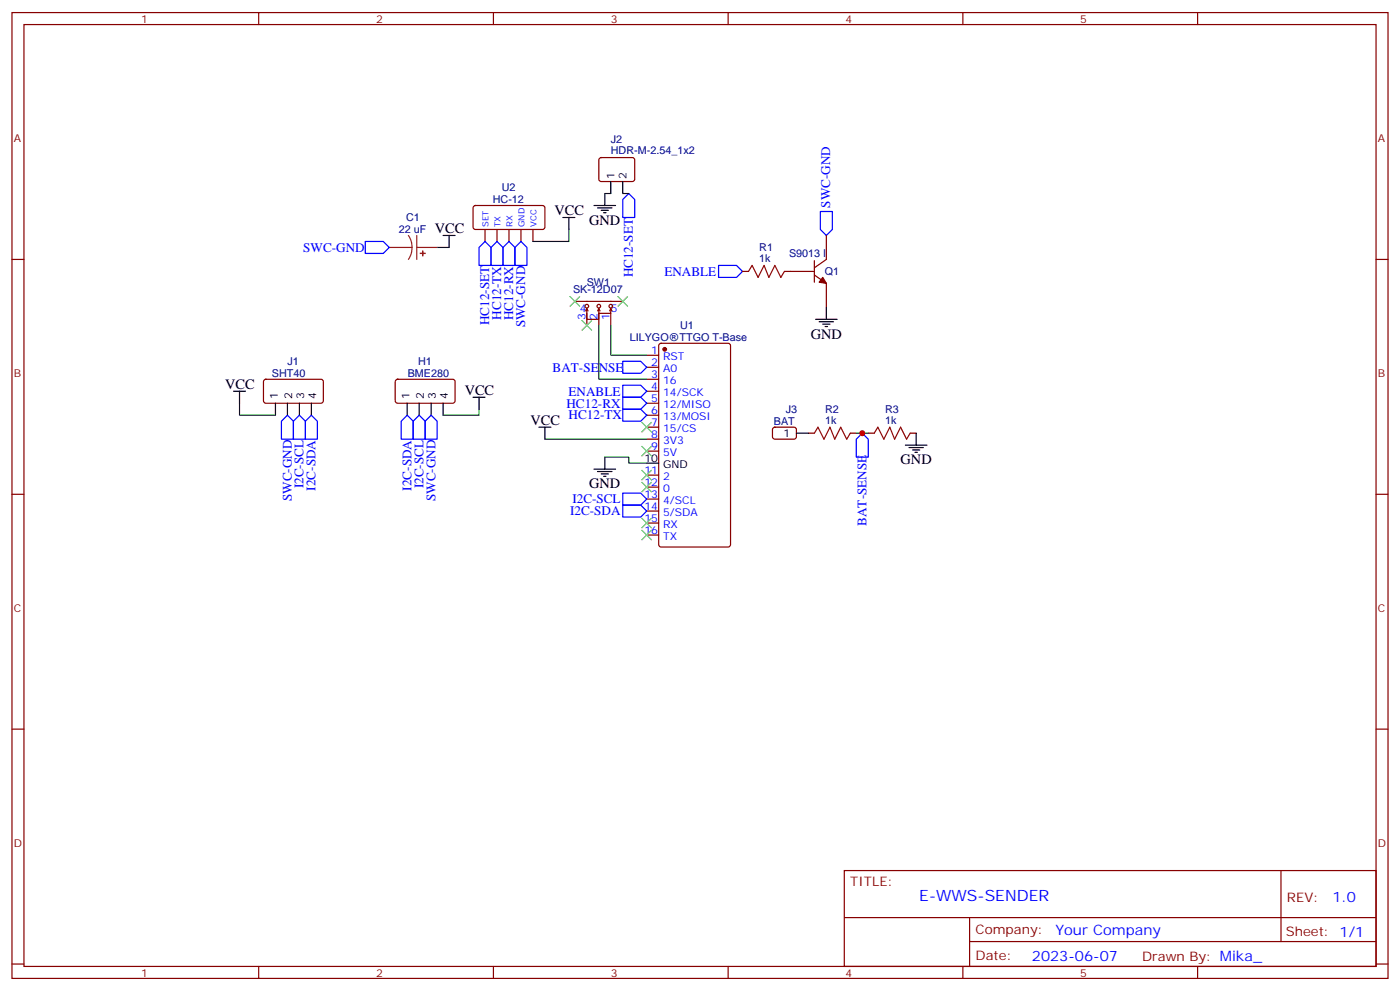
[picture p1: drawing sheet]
<svg xmlns="http://www.w3.org/2000/svg" width="412mm" height="292mm" viewBox="0 0 412 292" stroke-linecap="round" stroke-linejoin="round" font-family="sans-serif">
<g fill="none" stroke="#870000" stroke-width=".35">
<path d="M3.5 3.7h405.4v284.3h-405.4zM7.1 7.2h398.2v277.3h-398.2zM76.2 3.7v3.5M145.3 3.7v3.5M214.5 3.7v3.5M283.6 3.7v3.5M352.8 3.7v3.5M176.6 46.6l.5-.2h9.4l.5 .7-.1 5.9-.6 .4h-9.5l-.4-.7v-5.6zM3.5 76.4h3.6M139.6 60.7l.5-.2 20 .1 .4 .6-.1 5.9-.6 .5-20-.1-.5-.6v-5.7zM142.9 67.6v3.5M146.4 67.6v3.5"/>
<path d="M149.9 67.6v3.5M153.5 67.6v3.5M157 67.6v3.5M218.7 79.9h1.8M231.1 79.9h8.8M239.9 76.7v6.4M243.4 69.3v7.1l-3.5 2.4M405.3 76.4h3.6M169.3 88.7h14.1M172.5 91.5l.4-.7v3.2h3.5v-1.7v3.5M172.9 90.8l.3 .7M172.9 92.3v3.5"/>
<path d="M176.4 90.8l.3 .7M179.9 90.8v1.5h-3.5v-1.5l-.4 .7M179.9 92.3v3.5M179.9 90.8l-.3 .7M179.9 90.8l.4 .7M239.9 81l3.5 2.4v7.1M77.8 111.9l.5-.2h16.5l.4 .7v5.9l-.7 .4-16.5-.1-.4-.6v-5.6zM116.7 111.9l.4-.2h16.5l.5 .7-.1 5.9-.7 .4-16.5-.1-.4-.6v-5.6zM190.5 104.6h3.5M190.5 108.1h3.5M190.5 111.7h3.5M190.5 115.2h3.5"/>
<path d="M190.5 118.7h3.5M194.3 101.3l.4-.2h19.8l.6 .4 .1 58.8-.5 .7h-20l-.6-.4-.1-58.8zM190.5 122.2h3.5M190.5 125.8h3.5M190.5 129.3h3.5M190.5 132.8h3.5M190.5 139.9h3.5M227.8 126l.4-.2h6l.4 .7-.1 2.4-.6 .4-5.9-.1-.5-.6v-2.1zM238.1 127.5h1.8M250.5 127.5h1.7M255.8 127.5h1.7M268.1 127.5h1.8"/>
<path d="M3.5 145.5h3.6M190.5 143.4h3.5M190.5 146.9h3.5M190.5 150.5h3.5M190.5 157.5h3.5M405.3 145.5h3.6M3.5 214.7h3.6M405.3 214.7h3.6M248.7 256.3h156.6v28.2h-156.6zM377.3 256.3v20.9M248.7 270.1h156.5M285.6 277.2h119.6"/>
<path d="M285.6 270.1v14.2M3.5 283.8h3.6M76.2 284.5v3.5M145.3 284.5v3.5M214.5 284.5v3.5M283.6 284.5v3.5M352.8 284.5v3.5M405.3 283.8h3.6"/>
<circle cx="172.9" cy="90.1" r=".53"/>
<circle cx="176.4" cy="90.1" r=".53"/>
<circle cx="179.9" cy="90.1" r=".53"/>
</g>
<g fill="#870000" stroke="#870000" stroke-width=".35">
<path d="M242.4 81.7l1 1.7-2.1-.3z"/>
<circle cx="195.8" cy="102.8" r=".53"/>
</g>
<g fill="none" stroke="#000" stroke-width=".35">
<path d="M178.2 57v3.5M179.9 53.4v3.6M183.4 53.4v3.6M130.5 69.3h3.6M132.3 69.3v3.5M165.8 64h3.5M167.6 64v3.6M175 60.5h6.3M176 61.2h4.3M177.1 61.9h2.1M177.8 62.6h.7M240.2 94h6.4"/>
<path d="M241.3 94.7h4.2M242.4 95.4h2.1M243.1 96.1h.7M243.4 90.5v3.5M68.8 115.2h3.5M70.6 115.2v3.5M81.1 118.7v3.5M84.7 118.7v3.5M88.2 118.7v3.5M91.7 118.7v3.5M119.9 118.7v3.5M123.5 118.7v3.5"/>
<path d="M127 118.7v3.5M130.5 118.7v3.5M139.3 116.9h3.6M141.1 116.9v3.6M158.7 125.8h3.6M160.5 125.8v3.5M175 138.1h6.3M176 138.8h4.3M177.1 139.5h2.1M178.2 134.6v3.5M190.5 136.3h3.5M234.6 127.5h3.5"/>
<path d="M266.7 131.1h6.3M267.8 131.8h4.2M268.8 132.5h2.1M269.5 133.2h.7M269.9 127.5v3.6M177.8 140.2h.7"/>
</g>
<path d="M190.5 154h3.5" fill="none" stroke="#600" stroke-width=".35"/>
<g fill="none" stroke="#3c3" stroke-width=".35">
<path d="M167.9 87.3l2.8 2.8M170.7 87.3l-2.8 2.8M171.4 94.4l2.9 2.8M174.3 94.4l-2.9 2.8M182 87.3l2.9 2.8M184.9 87.3l-2.9 2.8M189.1 124.4l2.8 2.8M189.1 131.4l2.8 2.8M189.1 138.5l2.8 2.8M191.9 124.4l-2.8 2.8M191.9 131.4l-2.8 2.8M191.9 138.5l-2.8 2.8"/>
<path d="M189.1 156.1l2.8 2.8M189.1 142l2.8 2.8M189.1 152.6l2.8 2.8M191.9 156.1l-2.8 2.8M191.9 142l-2.8 2.8M191.9 152.6l-2.8 2.8"/>
</g>
<path d="M178.2 57h1.7M183.4 57h1.8M128.8 72.8h3.5M167.6 67.6v3.5h-10.6M176.4 95.8v15.9h14.1M179.9 95.8v8.8h10.6M70.6 118.7v3.5h10.5M141.1 120.5v1.7h-10.6M160.5 129.3h30M178.2 134.6h7v1.7h5.3M252.2 127.5h3.6" fill="none" stroke="#008700" stroke-width=".35"/>
<g fill="none" stroke="#00f" stroke-width=".35">
<path d="M185.2 57l1.8 1.7v5.3h-3.6v-5.3zM107.6 71.1h5.3l1.8 1.7-1.8 1.8h-5.3zM141.1 72.8l1.8-1.7 1.7 1.7v5.3h-3.5zM146.4 71.1l1.8 1.7v5.3h-3.6v-5.3zM149.9 71.1l1.8 1.7v5.3h-3.5v-5.3zM153.5 71.1l1.7 1.7v5.3h-3.5v-5.3zM211.7 78.1h5.3l1.7 1.8-1.7 1.8h-5.3zM241.7 62.3h3.5v5.3l-1.8 1.7-1.7-1.7zM183.4 116.9h5.3l1.8 1.8-1.8 1.8h-5.3zM183.4 113.4h5.3l1.8 1.8-1.8 1.7h-5.3zM183.4 106.4h5.3l1.8 1.7-1.8 1.8h-5.3zM84.7 122.2l1.7 1.8v5.3h-3.5v-5.3z"/>
<path d="M86.4 124l1.8-1.8 1.8 1.8v5.3h-3.6zM91.7 122.2l1.8 1.8v5.3h-3.5v-5.3zM119.9 122.2l1.8 1.8v5.3h-3.5v-5.3zM123.5 122.2l1.7 1.8v5.3h-3.5v-5.3zM127 122.2l1.8 1.8v5.3h-3.6v-5.3zM183.4 120.5h5.3l1.8 1.7-1.8 1.8h-5.3zM254 127.5l1.8 1.8v5.3h-3.6v-5.3zM183.4 148.7h5.3l1.8 1.8-1.8 1.7h-5.3zM183.4 145.2h5.3l1.8 1.7-1.8 1.8h-5.3z"/>
</g>
<path d="M220.5 79.9l1-1.8 1.8 3.6 1.8-3.6 1.4 3.6 1.7-3.6 1.8 3.6 1.1-1.8M239.9 127.5l1-1.7 1.8 3.5 1.8-3.5 1.4 3.5 1.7-3.5 1.8 3.5 1.1-1.8M257.5 127.5l1.1-1.7 1.7 3.5 1.8-3.5 1.4 3.5 1.8-3.5 1.8 3.5 1-1.8" fill="none" stroke="#a10000" stroke-width=".35"/>
<path d="M114.7 72.8h6.7M120.3 69.3l.8 1.7 .3 1.8M121.4 72.8l-.3 1.9-.8 1.7M122.8 72.8h6M122.8 69.3v7.1" fill="none" stroke="#8c2424" stroke-width=".35"/>
<g fill="#8c2424" stroke="#8c2424" stroke-width=".35">
<path d="M124.5 73.9v1.4z"/>
<path d="M123.8 74.6h1.4z"/>
</g>
<circle cx="254" cy="127.5" r=".88" fill="#c00"/>
<text font-size="4.6" fill="#00f" x="270.8" y="265.3">E-WWS-SENDER</text>
<g font-size="4.2">
<text x="163.3" y="63.3">VCC</text>
<text x="128.1" y="68.6">VCC</text>
<text x="173.6" y="66.1">GND</text>
<text x="238.8" y="99.7">GND</text>
<text x="66.3" y="114.5">VCC</text>
<text x="136.9" y="116.2">VCC</text>
<text x="156.3" y="125.1">VCC</text>
<text x="265.3" y="136.7">GND</text>
<text x="173.6" y="143.8">GND</text>
</g>
<g font-size="4.2" fill="#00f">
<text x="392.5" y="265.6">1.0</text>
<text x="310.9" y="275.1">Your Company</text>
<text x="304" y="282.9">2023-06-07</text>
</g>
<g font-size="3.9" fill="#00f">
<text x="244.6" y="61.2" transform="rotate(-90 244.6 61.2)">SWC-GND</text>
<text x="89.3" y="74.1">SWC-GND</text>
<text x="186.5" y="81.7" transform="rotate(-90 186.5 81.7)">HC12-SET</text>
<text x="195.7" y="81.2">ENABLE</text>
<text x="144.1" y="95.8" transform="rotate(-90 144.1 95.8)">HC12-SET</text>
<text x="147.7" y="94.1" transform="rotate(-90 147.7 94.1)">HC12-TX</text>
<text x="151.2" y="94.3" transform="rotate(-90 151.2 94.3)">HC12-RX</text>
<text x="154.7" y="96.4" transform="rotate(-90 154.7 96.4)">SWC-GND</text>
<text x="162.8" y="109.4">BAT-SENSE</text>
<text x="166.9" y="120">HC12-RX</text>
<text x="167.5" y="116.5">ENABLE</text>
<text x="167.5" y="123.5">HC12-TX</text>
<text x="89.4" y="143.8" transform="rotate(-90 89.4 143.8)">I2C-SCL</text>
<text x="124.7" y="143.8" transform="rotate(-90 124.7 143.8)">I2C-SCL</text>
<text x="85.9" y="147.6" transform="rotate(-90 85.9 147.6)">SWC-GND</text>
<text x="93" y="144.4" transform="rotate(-90 93 144.4)">I2C-SDA</text>
<text x="121.2" y="144.4" transform="rotate(-90 121.2 144.4)">I2C-SDA</text>
<text x="128.3" y="147.6" transform="rotate(-90 128.3 147.6)">SWC-GND</text>
<text x="168.6" y="148.2">I2C-SCL</text>
<text x="168" y="151.7">I2C-SDA</text>
<text x="255.3" y="154.8" transform="rotate(-90 255.3 154.8)">BAT-SENSE</text>
</g>
<g font-size="3.9" fill="#800">
<text x="250.5" y="260.9">TITLE:</text>
<text x="379.1" y="265.6">REV:</text>
<text x="287.4" y="275.1">Company:</text>
<text x="378.7" y="275.7">Sheet: 1/1</text>
<text x="287.4" y="282.8">Date:</text>
<text x="336.4" y="282.8">Drawn By: Mika_</text>
</g>
<g font-size="3.2" fill="#800">
<text x="41.6" y="6.7">1</text>
<text x="110.8" y="6.7">2</text>
<text x="179.9" y="6.7">3</text>
<text x="249.1" y="6.7">4</text>
<text x="318.2" y="6.7">5</text>
<text x="4.1" y="41.8">A</text>
<text x="405.9" y="41.8">A</text>
<text x="4.1" y="110.9">B</text>
<text x="405.9" y="110.9">B</text>
<text x="4.1" y="180.1">C</text>
<text x="405.9" y="180.1">C</text>
<text x="4.1" y="249.2">D</text>
<text x="405.9" y="249.2">D</text>
<text x="41.6" y="287.5">1</text>
<text x="110.8" y="287.5">2</text>
<text x="179.9" y="287.5">3</text>
<text x="249.1" y="287.5">4</text>
<text x="318.2" y="287.5">5</text>
</g>
<g font-size="3.2" fill="#000080">
<text x="179.9" y="45.3">HDR-M-2.54_1x2</text>
<text x="179.9" y="42.2">J2</text>
<text x="145.2" y="59.9">HC-12</text>
<text x="147.8" y="56.3">U2</text>
<text x="119.6" y="65.1">C1</text>
<text x="117.5" y="68.7">22 uF</text>
<text x="223.7" y="77.1">1k</text>
<text x="223.7" y="73.9">R1</text>
<text x="232.5" y="75.8">S9013 I</text>
<text x="243" y="81.1">Q1</text>
<text x="168.8" y="86.3">SK-12D07</text>
<text x="172.8" y="84.1">SW1</text>
<text x="185.5" y="100.5">LILYGO</text>
<text x="200.2" y="100.5">TTGO T-Base</text>
<text x="200.3" y="96.8">U1</text>
<text x="84.7" y="107.4">J1</text>
<text x="123.1" y="107.5">H1</text>
<text x="80.1" y="111.1">SHT40</text>
<text x="120.1" y="111">BME280</text>
<text x="228" y="125.2">BAT</text>
<text x="231.5" y="121.6">J3</text>
<text x="243.1" y="124.7">1k</text>
<text x="243.1" y="121.5">R2</text>
<text x="260.7" y="124.7">1k</text>
<text x="260.7" y="121.5">R3</text>
</g>
<g font-size="3.2">
<text x="181" y="52.7" transform="rotate(-90 181 52.7)">1</text>
<text x="184.5" y="52.7" transform="rotate(-90 184.5 52.7)">2</text>
<text x="81.8" y="117.4" transform="rotate(-90 81.8 117.4)">1</text>
<text x="86.1" y="117.4" transform="rotate(-90 86.1 117.4)">2</text>
<text x="89.6" y="117.4" transform="rotate(-90 89.6 117.4)">3</text>
<text x="93.1" y="117.4" transform="rotate(-90 93.1 117.4)">4</text>
<text x="120.6" y="117.4" transform="rotate(-90 120.6 117.4)">1</text>
<text x="124.9" y="117.4" transform="rotate(-90 124.9 117.4)">2</text>
<text x="128.4" y="117.4" transform="rotate(-90 128.4 117.4)">3</text>
<text x="131.9" y="117.4" transform="rotate(-90 131.9 117.4)">4</text>
<text x="230.8" y="128.6">1</text>
<text x="189.8" y="136">10</text>
<text x="195.3" y="137.8">GND</text>
</g>
<g font-size="3.2" fill="#00f">
<text x="170.8" y="91.9">4</text>
<text x="172.5" y="94.3" transform="rotate(-90 172.5 94.3)">3</text>
<text x="176" y="94.3" transform="rotate(-90 176 94.3)">2</text>
<text x="179.6" y="94.3" transform="rotate(-90 179.6 94.3)">1</text>
<text x="179.9" y="91.9">5</text>
<text x="191.8" y="104.2">1</text>
<text x="191.8" y="107.8">2</text>
<text x="195.3" y="106">RST</text>
<text x="191.8" y="111.3">3</text>
<text x="195.3" y="109.5">A0</text>
<text x="195.3" y="113.1">16</text>
<text x="191.8" y="114.8">4</text>
<text x="191.8" y="118.4">5</text>
<text x="195.3" y="116.6">14/SCK</text>
<text x="191.8" y="121.9">6</text>
<text x="191.8" y="125.4">7</text>
<text x="195.3" y="120.1">12/MISO</text>
<text x="195.3" y="123.6">13/MOSI</text>
<text x="191.8" y="128.9">8</text>
<text x="195.3" y="127.2">15/CS</text>
<text x="195.3" y="130.7">3V3</text>
<text x="191.8" y="132.5">9</text>
<text x="195.3" y="134.2">5V</text>
<text x="189.8" y="139.5">11</text>
<text x="189.8" y="143.1">12</text>
<text x="195.3" y="141.3">2</text>
<text x="189.8" y="146.6">13</text>
<text x="195.3" y="144.8">0</text>
<text x="195.3" y="148.3">4/SCL</text>
<text x="189.8" y="150.1">14</text>
<text x="189.8" y="153.6">15</text>
<text x="195.3" y="151.9">5/SDA</text>
<text x="195.3" y="155.4">RX</text>
<text x="189.8" y="157.2">16</text>
<text x="195.3" y="158.9">TX</text>
</g>
<g font-size="2.5" fill="#00f">
<text x="143.9" y="66.9" transform="rotate(-90 143.9 66.9)">SET</text>
<text x="147.5" y="66.9" transform="rotate(-90 147.5 66.9)">TX</text>
<text x="151" y="66.9" transform="rotate(-90 151 66.9)">RX</text>
<text x="154.5" y="66.9" transform="rotate(-90 154.5 66.9)">GND</text>
<text x="158" y="66.9" transform="rotate(-90 158 66.9)">VCC</text>
</g>
</svg>
